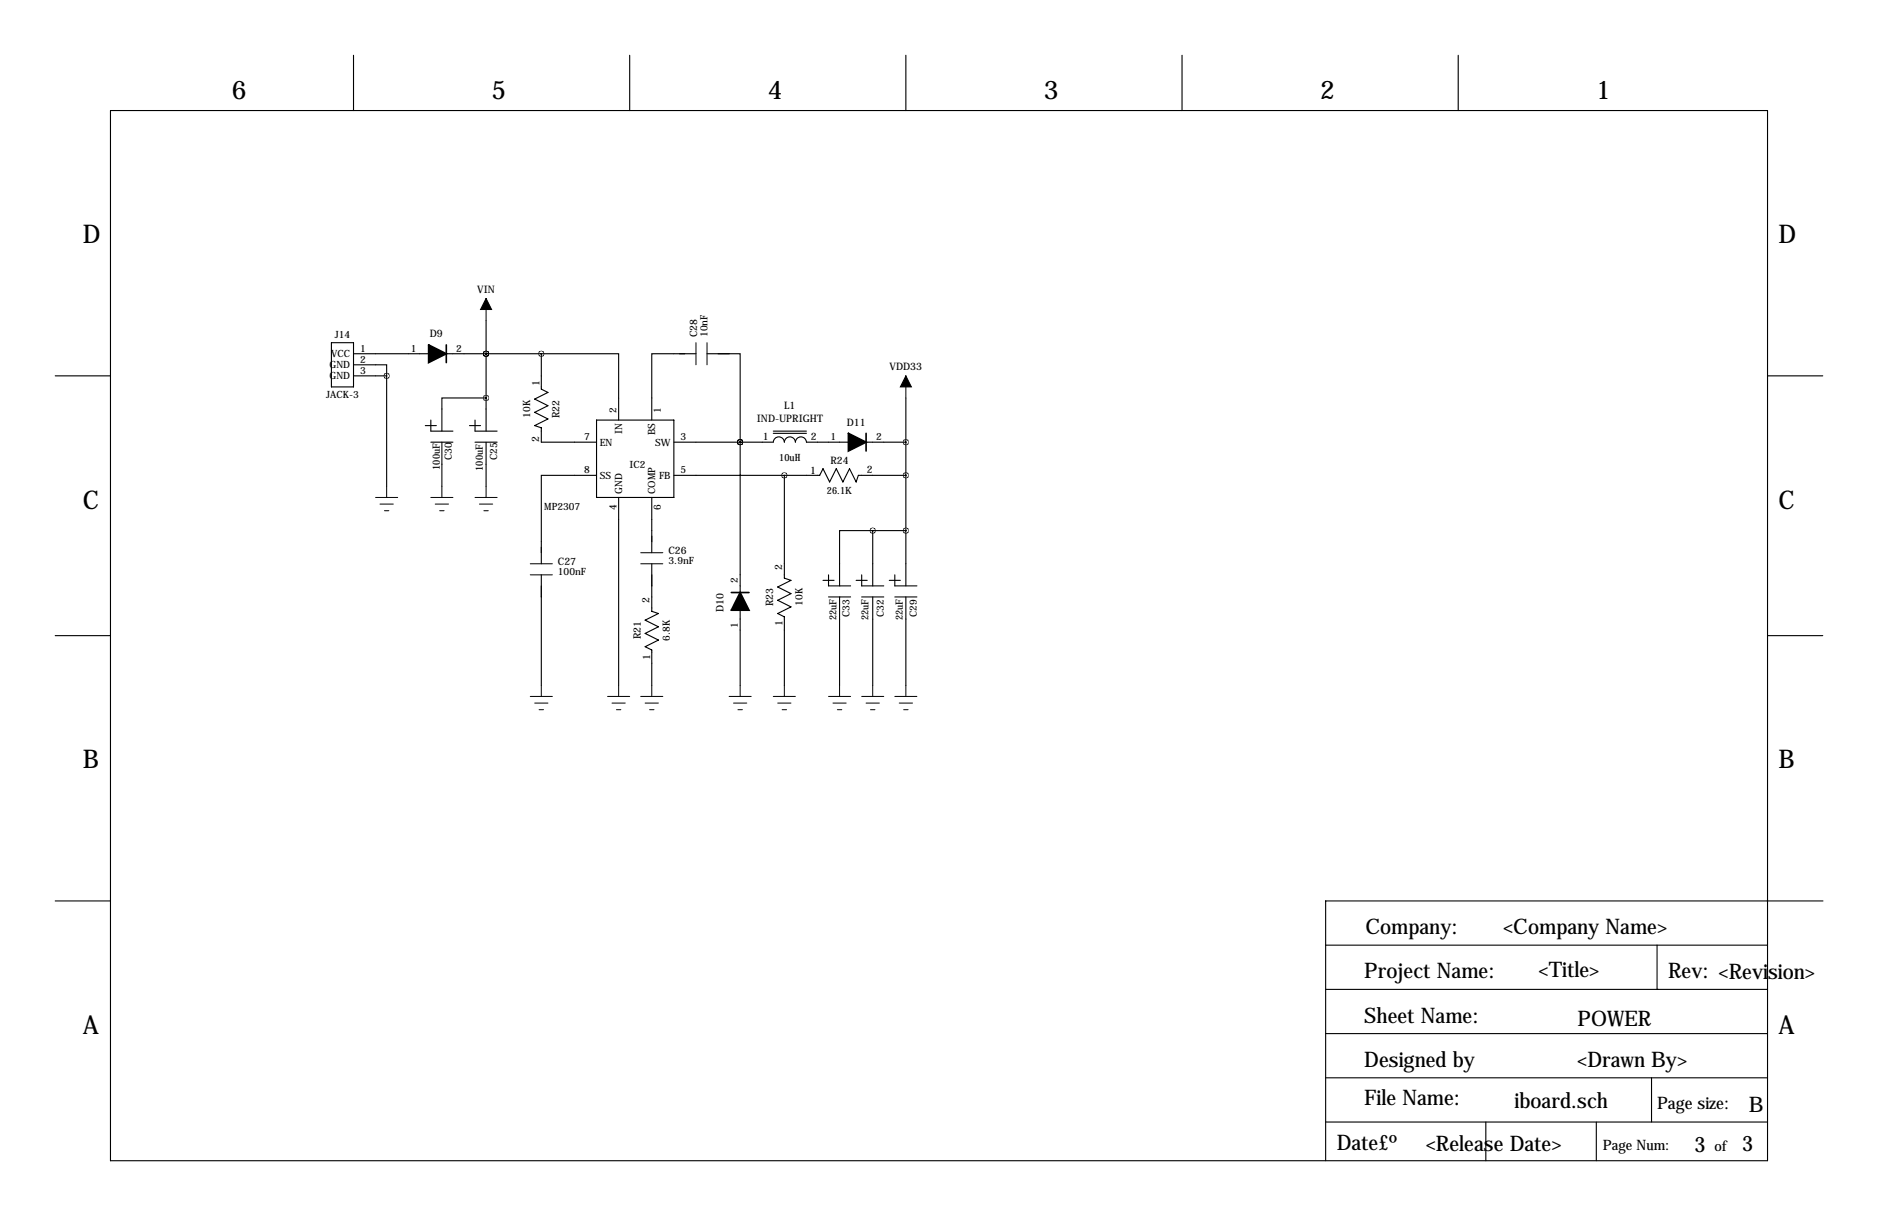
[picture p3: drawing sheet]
<svg xmlns="http://www.w3.org/2000/svg" width="432mm" height="279mm" viewBox="0 0 432 279" stroke-linecap="round" stroke-linejoin="round" font-family="sans-serif">
<g fill="none" stroke="#000" stroke-width=".25">
<path d="M81.3 12.7v12.7M144.8 12.7v12.7M208.3 12.7v12.7M271.8 12.7v12.7M335.3 12.7v12.7M25.4 25.4h381v241.3h-381zM76.2 78.7h5.1v10.2h-5.1zM111.8 73.7v25.4M12.7 86.4h12.7M81.3 83.8h7.6v2.6M81.3 86.4h7.6M81.3 81.3h17.3"/>
<path d="M88.9 86.4v25.4M97.8 97.8h2.5M99.1 96.5v2.6h5M102.6 81.3h21.9M107.9 97.8h2.6M109.2 96.5v2.6h5.1M111.8 81.3h.1M111.8 91.4h-10.2v7.7M124.5 81.3h17.7v15.2M124.5 81.3v8.1l1.5 .8-3.1 1.5 3.1 1.5-3.1 1.5 3.1 1.6-3.1 1.5 1.6 .5v3.3h12.7M137.2 96.5h17.7v17.8h-17.7zM160 81.3h-10.1v15.2"/>
<path d="M162.6 81.3h7.6v20.3M177.8 99.1h7.6M177.8 99.6h7.6M208.3 91.4v43.2M406.4 86.4h12.7M99.1 101.6h5M101.6 101.6v10.2M109.2 101.6h5.1M111.8 101.6v10.2M137.2 109.2h-12.7v20.3M142.2 114.3v43.2M149.9 114.3v12.7"/>
<path d="M154.9 101.6h22.9M154.9 109.2h33.6l.7-1.5 1.6 3 1.5-3 1.5 3 1.5-3 1.5 3 .6-1.5h10.9M170.2 101.6h.1M170.2 101.6v34.5M177.8 101.6a1.27 1.27 0 0 1 1.3-1.2 1.27 1.27 0 0 1 1.2 1.2M180.3 109.2v23.6l1.6 .5-3.1 1.6 3.1 1.5-3.1 1.5 3.1 1.5-3.1 1.6 1.5 .7v15.8M180.3 101.6a1.27 1.27 0 0 1 1.3-1.2 1.27 1.27 0 0 1 1.3 1.2M182.9 101.6a1.27 1.27 0 0 1 1.3-1.2 1.27 1.27 0 0 1 1.2 1.2h9.7M199.1 101.6h9.2M124.5 132.1v25.4M149.9 129.5v11l1.5 .5-3.1 1.5 3.1 1.5-3.1 1.5 3.1 1.6-3.1 1.5 1.6 .8v8.1M189.2 133.3h2.6"/>
<path d="M190.5 132.1v2.5h5.1M190.5 137.2h5.1M193 137.2v20.3M196.8 133.3h2.6M198.1 132.1v2.5h5.1M198.1 137.2h5.1M200.7 121.9h-7.7v12.7M200.7 121.9v12.7M200.7 137.2v20.3M200.7 121.9h7.6M204.5 133.3h2.5M205.7 132.1v2.5h5.1"/>
<path d="M205.7 137.2h5.1M208.3 137.2v20.3M12.7 146h12.7M170.2 140.2v17.3M406.4 146h12.7M12.7 207h12.7M304.8 217.2h101.6M381 217.2v10.1M419.2 207h-114.4v59.7M304.8 237.5h101.6M304.8 227.3h101.6M381 227.3h.1"/>
<path d="M304.8 257.8h101.6M304.8 247.6h101.6M341.6 257.8v8.9M367 257.8v8.9M379.7 247.6v10.2"/>
</g>
<path d="M98.6 79.2l4 2.1-4 2zM195.1 99.6l4 2-4 2zM170.2 136.1l2 4.1h-4.1z" fill="#000" stroke="#000" stroke-width=".38"/>
<path d="M102.6 79.2v4.1M199.1 99.6v4M168.1 136.1h4.1" fill="none" stroke="#000" stroke-width=".38"/>
<g fill="none" stroke="#000" stroke-width=".23">
<path d="M111.8 68.6v5.1M160 78.7v5.1M162.6 78.7v5.1M208.3 86.4v5M86.4 114.3h5M87.4 115.8h3M88.4 117.3h1M88.9 111.8v2.5M99.1 114.3h5M100.1 115.8h3M101.1 117.3h1M101.6 111.8v2.5"/>
<path d="M109.2 114.3h5.1M110.2 115.8h3.1M111.3 117.3h1M111.8 111.8v2.5M121.9 129.5h5.1M121.9 132.1h5.1M147.3 127h5.1M147.3 129.5h5.1M124.5 157.5v2.5M142.2 157.5v2.5M149.9 157.5v2.5M170.2 157.5v2.5"/>
<path d="M180.3 157.5v2.5M193 157.5v2.5M200.7 157.5v2.5M208.3 157.5v2.5M121.9 160h5.1M122.9 161.5h3.1M124 163.1h1M139.7 160h5.1M140.7 161.5h3.1M141.7 163.1h1M147.3 160h5.1M148.3 161.5h3.1"/>
<path d="M149.4 163.1h1M167.6 160h5.1M168.7 161.5h3M169.7 163.1h1M177.8 160h5.1M178.8 161.5h3.1M179.8 163.1h1M190.5 160h5.1M191.5 161.5h3.1M192.5 163.1h1M198.1 160h5.1M199.1 161.5h3.1"/>
<path d="M200.2 163.1h1M205.7 160h5.1M206.8 161.5h3M207.8 163.1h1"/>
</g>
<path d="M111.8 68.6l1.2 2.5h-2.5zM208.3 86.4l1.2 2.5h-2.5z" fill="#000" stroke="#000" stroke-width=".23"/>
<path d="M124.4 81.3a.05 .05 0 0 0 .1 0 .05 .05 0 0 0-.1 0zM111.7 81.3a.05 .05 0 0 0 .1 0 .05 .05 0 0 0-.1 0zM170.1 101.6a.05 .05 0 0 0 .1 0 .05 .05 0 0 0-.1 0zM170.1 101.6a.05 .05 0 0 0 .1 0 .05 .05 0 0 0-.1 0zM180.3 109.2a.05 .05 0 0 0 .1 0 .05 .05 0 0 0-.1 0zM208.2 109.2a.05 .05 0 0 0 .1 0 .05 .05 0 0 0-.1 0zM111.7 81.3a.05 .05 0 0 0 .1 0 .05 .05 0 0 0-.1 0zM111.7 91.4a.05 .05 0 0 0 .1 0 .05 .05 0 0 0-.1 0zM208.2 121.9a.05 .05 0 0 0 .1 0 .05 .05 0 0 0-.1 0zM200.6 121.9a.05 .05 0 0 0 .1 0 .05 .05 0 0 0-.1 0zM208.2 101.6a.05 .05 0 0 0 .1 0 .05 .05 0 0 0-.1 0z" fill="#000" stroke="#000" stroke-width="1.3"/>
<g font-size="5.9">
<text x="53.3" y="22.9">6</text>
<text x="113" y="22.9">5</text>
<text x="176.5" y="22.9">4</text>
<text x="240" y="22.9">3</text>
<text x="303.5" y="22.9">2</text>
<text x="367" y="22.9">1</text>
<text x="19" y="55.9">D</text>
<text x="408.9" y="55.9">D</text>
<text x="19" y="116.8">C</text>
<text x="408.9" y="116.8">C</text>
<text x="19" y="176.5">B</text>
<text x="408.9" y="176.5">B</text>
<text x="19" y="237.5">A</text>
<text x="408.9" y="237.5">A</text>
</g>
<g font-size="4.9">
<text x="313.9" y="214.6">Company:</text>
<text x="345.7" y="214.6">&lt;Company Name&gt;</text>
<text x="313.7" y="224.8">Project Name:</text>
<text x="353.8" y="224.5">&lt;Title&gt;</text>
<text x="383.5" y="224.8">Rev: &lt;Revision&gt;</text>
<text x="313.7" y="234.9">Sheet Name:</text>
<text x="362.7" y="235.7">POWER</text>
<text x="313.7" y="245.1">Designed by</text>
<text x="362.7" y="245.1">&lt;Drawn By&gt;</text>
<text x="313.7" y="254">File Name:</text>
<text x="348.2" y="254.5">iboard.sch</text>
<text x="402.1" y="255.5">B</text>
<text x="307.3" y="264.2">Date£º</text>
<text x="327.9" y="264.4">&lt;Release Date&gt;</text>
<text x="389.6" y="264.7">3</text>
<text x="400.6" y="264.4">3</text>
</g>
<text font-size="4" x="381" y="254.8">Page size:</text>
<g font-size="3.3">
<text x="368.6" y="264.2">Page Num:</text>
<text x="394.2" y="264.4">of</text>
</g>
<g font-size="2.4">
<text x="109.7" y="67.3">VIN</text>
<text x="98.8" y="77.5">D9</text>
<text x="160.3" y="77.5" transform="rotate(-90 160.3 77.5)">C28</text>
<text x="124.1" y="88.6" transform="rotate(-90 124.1 88.6)">1</text>
<text x="204.5" y="85.1">VDD33</text>
<text x="180.3" y="94">L1</text>
<text x="124" y="101.6" transform="rotate(-90 124 101.6)">2</text>
<text x="128.7" y="96.1" transform="rotate(-90 128.7 96.1)">R22</text>
<text x="174" y="96.9">IND-UPRIGHT</text>
<text x="175.4" y="101.1">1</text>
<text x="186.4" y="101.1">2</text>
<text x="194.7" y="97.8">D11</text>
<text x="190.9" y="106.7">R24</text>
<text x="186.3" y="108.8">1</text>
<text x="199.3" y="108.7">2</text>
<text x="128.3" y="129.8">C27</text>
<text x="153.7" y="127.3">C26</text>
<text x="179.8" y="130.9" transform="rotate(-90 179.8 130.9)">2</text>
<text x="149.4" y="138.5" transform="rotate(-90 149.4 138.5)">2</text>
<text x="166.4" y="140.6" transform="rotate(-90 166.4 140.6)">D10</text>
<text x="177.8" y="139.3" transform="rotate(-90 177.8 139.3)">R23</text>
<text x="179.9" y="143.9" transform="rotate(-90 179.9 143.9)">1</text>
<text x="147.3" y="146.9" transform="rotate(-90 147.3 146.9)">R21</text>
<text x="149.5" y="151.5" transform="rotate(-90 149.5 151.5)">1</text>
</g>
<g font-size="2.3">
<text x="77" y="77.7">J14</text>
<text x="162.6" y="77.5" transform="rotate(-90 162.6 77.5)">10nF</text>
<text x="76.2" y="82.1">VCC</text>
<text x="82.8" y="80.8">1</text>
<text x="82.8" y="83.3">2</text>
<text x="94.4" y="80.8">1</text>
<text x="104.9" y="80.8">2</text>
<text x="75.8" y="84.6">GND</text>
<text x="75.8" y="87.2">GND</text>
<text x="82.8" y="85.9">3</text>
<text x="75" y="91.5">JACK-3</text>
<text x="141.7" y="95" transform="rotate(-90 141.7 95)">2</text>
<text x="152" y="95" transform="rotate(-90 152 95)">1</text>
<text x="121.9" y="96" transform="rotate(-90 121.9 96)">10K</text>
<text x="134.3" y="101.1">7</text>
<text x="143" y="99.8" transform="rotate(-90 143 99.8)">IN</text>
<text x="150.7" y="100" transform="rotate(-90 150.7 100)">BS</text>
<text x="156.5" y="101.1">3</text>
<text x="191" y="101.1">1</text>
<text x="201.4" y="101.1">2</text>
<text x="101.1" y="107.9" transform="rotate(-90 101.1 107.9)">100uF</text>
<text x="103.9" y="105.7" transform="rotate(-90 103.9 105.7)">C30</text>
<text x="114.3" y="105.7" transform="rotate(-90 114.3 105.7)">C25</text>
<text x="137.9" y="102.4">EN</text>
<text x="144.7" y="107.4">IC2</text>
<text x="150.6" y="102.4">SW</text>
<text x="179.2" y="105.9">10uH</text>
<text x="111" y="108.2" transform="rotate(-90 111 108.2)">100uF</text>
<text x="134.3" y="108.7">8</text>
<text x="137.9" y="110">SS</text>
<text x="143" y="113.5" transform="rotate(-90 143 113.5)">GND</text>
<text x="150.7" y="113.5" transform="rotate(-90 150.7 113.5)">COMP</text>
<text x="151.5" y="110">FB</text>
<text x="156.5" y="108.7">5</text>
<text x="190.1" y="113.6">26.1K</text>
<text x="125.1" y="117.2">MP2307</text>
<text x="141.7" y="117.1" transform="rotate(-90 141.7 117.1)">4</text>
<text x="152" y="117.1" transform="rotate(-90 152 117.1)">6</text>
<text x="153.7" y="129.6">3.9nF</text>
<text x="128.3" y="132.2">100nF</text>
<text x="169.7" y="133.9" transform="rotate(-90 169.7 133.9)">2</text>
<text x="184.5" y="139.2" transform="rotate(-90 184.5 139.2)">10K</text>
<text x="192.3" y="142.5" transform="rotate(-90 192.3 142.5)">22uF</text>
<text x="195.3" y="141.7" transform="rotate(-90 195.3 141.7)">C33</text>
<text x="199.7" y="142.5" transform="rotate(-90 199.7 142.5)">22uF</text>
<text x="203.2" y="141.7" transform="rotate(-90 203.2 141.7)">C32</text>
<text x="207.5" y="142.5" transform="rotate(-90 207.5 142.5)">22uF</text>
<text x="210.8" y="141.7" transform="rotate(-90 210.8 141.7)">C29</text>
<text x="154" y="147.2" transform="rotate(-90 154 147.2)">6.8K</text>
<text x="169.7" y="144.3" transform="rotate(-90 169.7 144.3)">1</text>
</g>
</svg>
